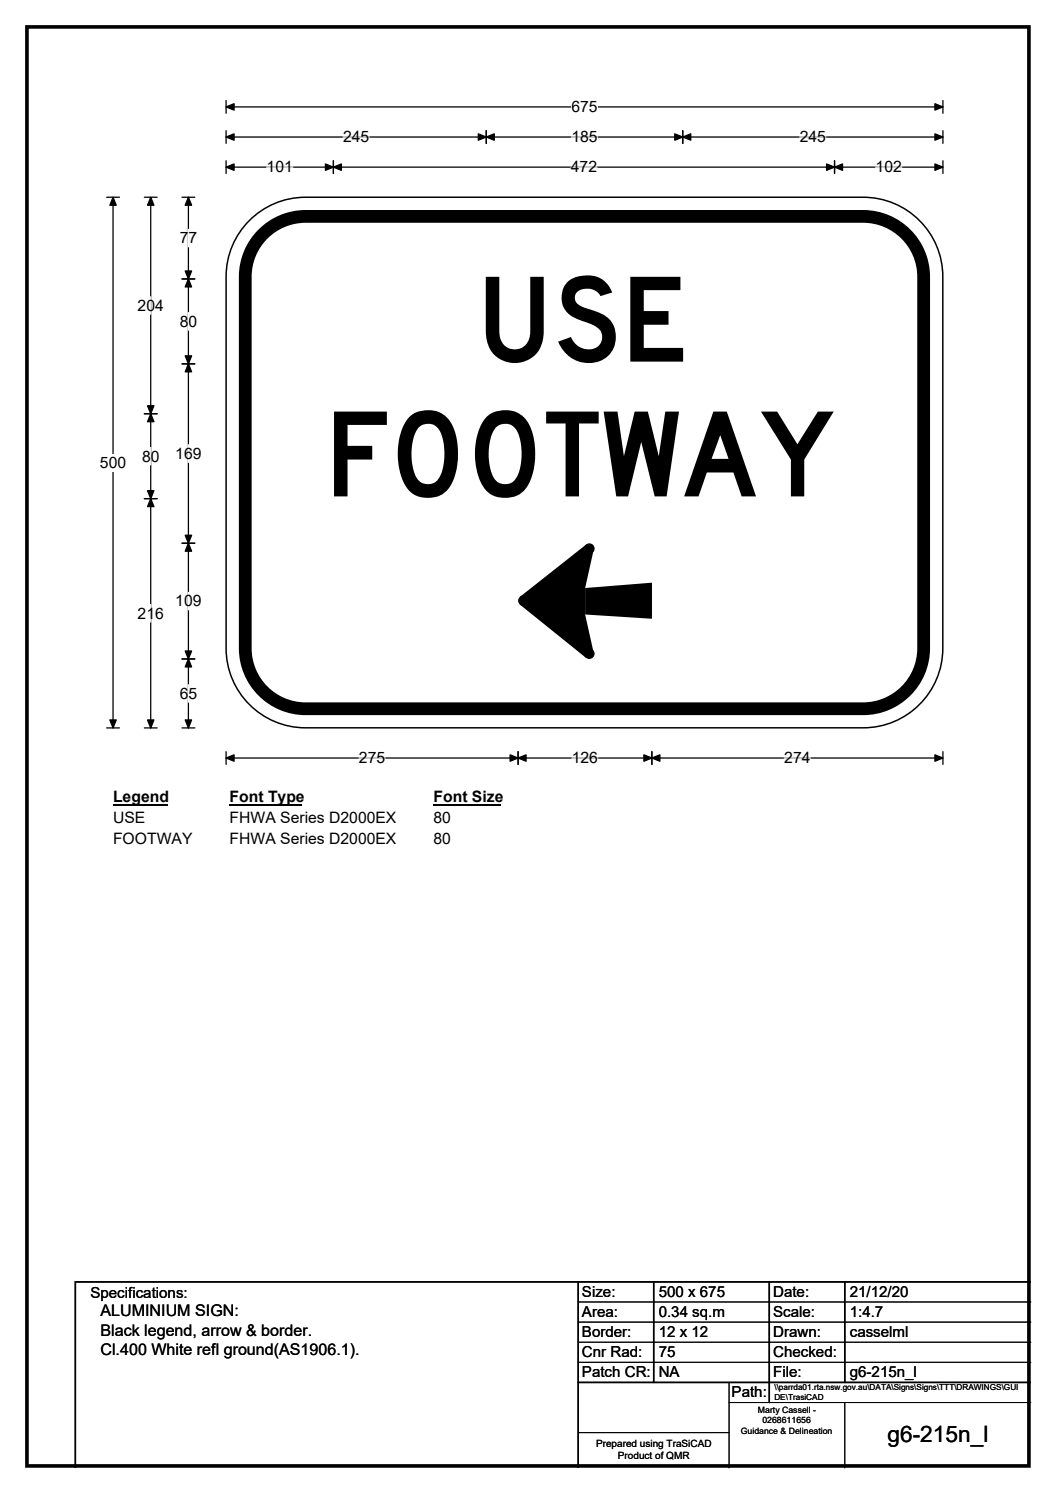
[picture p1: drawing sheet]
<svg xmlns="http://www.w3.org/2000/svg" width="210mm" height="297mm" viewBox="0 0 210 297" stroke-linecap="round" stroke-linejoin="round" font-family="sans-serif">
<path d="M5.4 5.4h199.2v286.3h-199.2z" fill="none" stroke="#000" stroke-width=".72"/>
<path d="M45 21.3h142.5M45 20v2.5M187.5 20v2.5" fill="none" stroke="#000" stroke-width=".25"/>
<path d="M45 21.3l1.5-.7v1.3zM185.9 20.6l1.6 .7-1.6 .6z" fill="#000" stroke="#000" stroke-width=".25"/>
<path d="M113.6 19.5h5.2v3.5h-5.2z" fill="#fff"/>
<g fill="none" stroke="#000" stroke-width=".25">
<path d="M21.2 39.2h2.5M22.5 39.2v105.6M45 27.3h142.5M45 26v2.5M45 32v2.5M45 33.3h142.5M66.3 32v2.5M96.7 26v2.5M135.8 26v2.5M165.9 32v2.5M187.5 26v2.5M187.5 32v2.5"/>
<path d="M21.2 144.8h2.5M45 149.5v2.6M45 150.8h142.5M103 149.5v2.6M129.6 149.5v2.6M187.5 149.5v2.6"/>
</g>
<g fill="#000" stroke="#000" stroke-width=".25">
<path d="M22.5 39.2l.6 1.6h-1.3zM45 27.3l1.5-.7v1.3zM45 33.3l1.5-.7v1.3zM66.3 33.3l1.6-.7v1.3zM64.7 32.6l1.6 .7-1.6 .6zM96.7 27.3l1.6-.7v1.3zM95.1 26.6l1.6 .7-1.6 .6zM134.2 26.6l1.6 .7-1.6 .6zM135.8 27.3l1.6-.7v1.3zM164.4 32.6l1.5 .7-1.5 .6zM165.9 33.3l1.6-.7v1.3zM185.9 26.6l1.6 .7-1.6 .6z"/>
<path d="M185.9 32.6l1.6 .7-1.6 .6zM21.8 143.2h1.3l-.6 1.6zM45 150.8l1.5-.6v1.2zM103 150.8l1.6-.6v1.2zM101.4 150.2l1.6 .6-1.6 .6zM128 150.2l1.6 .6-1.6 .6zM129.6 150.8l1.6-.6v1.2zM185.9 150.2l1.6 .6-1.6 .6z"/>
</g>
<path d="M53 33.3h5.2M68.2 27.3h5.2M113.5 33.3h5.2M113.6 27.3h5.2M159 27.3h5.2M174.1 33.3h5.2M71.4 150.8h5.2M113.7 150.8h5.2M156 150.8h5.2" fill="none" stroke="#fff" stroke-width=".25"/>
<path d="M19.9 90.3h5.2v3.5h-5.2z" fill="#fff"/>
<path d="M28.7 39.2h2.5M30 39.2v105.6M36.2 39.2h2.5M37.5 39.2v105.6M36.2 55.5h2.5M36.2 72.4h2.5M28.7 82.3h2.5M28.7 99.2h2.5M36.2 108.1h2.5M36.2 131.1h2.5M28.7 144.8h2.5M36.2 144.8h2.5" fill="none" stroke="#000" stroke-width=".25"/>
<g fill="#000" stroke="#000" stroke-width=".25">
<path d="M30 39.2l.6 1.6h-1.3zM37.5 39.2l.6 1.6h-1.3zM37.5 55.5l.6 1.6h-1.3zM36.8 53.9h1.3l-.6 1.6zM36.8 70.8h1.3l-.6 1.6zM37.5 72.4l.6 1.6h-1.3zM30 82.3l.6 1.6h-1.3zM29.3 97.6h1.3l-.6 1.6zM29.3 80.7h1.3l-.6 1.6zM30 99.2l.6 1.6h-1.3zM36.8 106.5h1.3l-.6 1.6zM37.5 108.1l.6 1.6h-1.3z"/>
<path d="M36.8 129.5h1.3l-.6 1.6zM37.5 131.1l.6 1.6h-1.3zM29.3 143.2h1.3l-.6 1.6zM36.8 143.2h1.3l-.6 1.6z"/>
</g>
<path d="M30 59v3.5M37.5 45.6v3.5M37.5 62.2v3.5M30 89v3.5M37.5 88.5v3.5M37.5 117.9v3.4M30 120.3v3.5M37.5 136.2v3.5" fill="none" stroke="#fff" stroke-width=".25"/>
<path d="M22.5 156.8h10.7v3.5h-10.7z" fill="#fff"/>
<path d="M22.5 160.1h10.7" fill="none" stroke="#000" stroke-width=".32"/>
<path d="M45.7 156.8h14.4v3.5h-14.4z" fill="#fff"/>
<path d="M45.7 160.1h14.4" fill="none" stroke="#000" stroke-width=".32"/>
<path d="M86.2 156.8h13.5v3.5h-13.5z" fill="#fff"/>
<path d="M86.2 160.1h13.5" fill="none" stroke="#000" stroke-width=".32"/>
<g fill="#fff">
<path d="M22.5 161h6.4v3.5h-6.4z"/>
<path d="M45.7 161h33v3.5h-33z"/>
<path d="M86.2 161h3.5v3.5h-3.5z"/>
<path d="M22.5 165.2h15.7v3.5h-15.7z"/>
<path d="M45.7 165.2h33v3.5h-33z"/>
<path d="M86.2 165.2h3.5v3.5h-3.5z"/>
</g>
<path d="M49.6 43.9a15.8 15.8 0 0 1 11.2-4.7h110.8a15.8 15.8 0 0 1 15.9 15.9v73.9a15.8 15.8 0 0 1-15.9 15.8h-110.8a15.8 15.8 0 0 1-15.8-15.8v-73.9a15.8 15.8 0 0 1 4.6-11.2z" fill-rule="evenodd" fill="#fff" stroke="#fff" stroke-width=".2"/>
<path d="M52.3 46.6a12 12 0 0 1 8.5-3.5h110.8a12 12 0 0 1 12.1 12v73.9a12.1 12.1 0 0 1-12.1 12h-110.8a12 12 0 0 1-12-12v-73.9a12 12 0 0 1 3.5-8.5z" fill="none" stroke="#000" stroke-width="2.5"/>
<path d="M49.6 43.9a15.8 15.8 0 0 1 11.2-4.7h110.8a15.8 15.8 0 0 1 15.9 15.9v73.9a15.8 15.8 0 0 1-15.9 15.8h-110.8a15.8 15.8 0 0 1-15.8-15.8v-73.9a15.8 15.8 0 0 1 4.6-11.2zM115 255v37M130 255v20M153 255v24M168 255v20M205 255h-190v37M115 275h90" fill="none" stroke="#000" stroke-width=".3"/>
<g fill="#000">
<path d="M116.4 117l13.2-1.1v7.2l-13.2-.8z"/>
<path d="M103.5 118.7l13.1-10.4 1.4 1.1-1.6 7.6v5.3l1.6 7.6-1.4 1-13.1-10.5z" fill-rule="evenodd"/>
<circle cx="104.1" cy="119.5" r="1.06"/>
<circle cx="117.2" cy="109.2" r="1.06"/>
<circle cx="117.2" cy="130" r="1.06"/>
</g>
<path d="M115 259h90M115 263h90M115 267h90M115 271h90M145 279h60M145 275v17M168 279v13M115 285h30" fill="none" stroke="#000" stroke-width=".2"/>
<g font-size="23.4">
<text x="94.6" y="71.9">USE</text>
<text x="64.4" y="98.8">FOOTWAY</text>
</g>
<text font-size="4.5" x="176.5" y="286.9">g6-215n_l</text>
<g font-size="3.2">
<text x="20" y="261.9">ALUMINIUM SIGN:</text>
<text x="20" y="265.7">Black legend, arrow &amp; border.</text>
<text x="20" y="269.6">Cl.400 White refl ground(AS1906.1).</text>
</g>
<g font-size="3.1">
<text x="113.6" y="22.3">675</text>
<text x="68.2" y="28.3">245</text>
<text x="113.6" y="28.3">185</text>
<text x="159" y="28.3">245</text>
<text x="53" y="34.3">101</text>
<text x="113.5" y="34.3">472</text>
<text x="174.1" y="34.3">102</text>
<text x="35.7" y="48.4">77</text>
<text x="27.4" y="61.8">204</text>
<text x="35.7" y="65">80</text>
<text x="19.9" y="93.1">500</text>
<text x="28.2" y="91.8">80</text>
<text x="34.9" y="91.3">169</text>
<text x="27.4" y="123.1">216</text>
<text x="34.9" y="120.6">109</text>
<text x="35.7" y="139">65</text>
<text x="71.4" y="151.9">275</text>
<text x="113.7" y="151.9">126</text>
<text x="156" y="151.9">274</text>
<text x="22.5" y="159.6">Legend</text>
<text x="45.7" y="159.6">Font Type</text>
<text x="86.2" y="159.6">Font Size</text>
<text x="22.5" y="163.8">USE</text>
<text x="22.5" y="168">FOOTWAY</text>
<text x="45.7" y="163.8">FHWA Series D2000EX</text>
<text x="45.7" y="168">FHWA Series D2000EX</text>
<text x="86.2" y="163.8">80</text>
<text x="86.2" y="168">80</text>
</g>
<g font-size="3">
<text x="115.7" y="258">Size:</text>
<text x="131" y="258">500 x 675</text>
<text x="153.7" y="258">Date:</text>
<text x="169" y="258">21/12/20</text>
<text x="18" y="258.2">Specifications:</text>
<text x="115.7" y="262">Area:</text>
<text x="131" y="262">0.34 sq.m</text>
<text x="153.7" y="262">Scale:</text>
<text x="169" y="262">1:4.7</text>
<text x="115.7" y="266">Border:</text>
<text x="115.7" y="270">Cnr Rad:</text>
<text x="131" y="266">12 x 12</text>
<text x="131" y="270">75</text>
<text x="153.7" y="266">Drawn:</text>
<text x="153.7" y="270">Checked:</text>
<text x="169" y="266">casselml</text>
<text x="115.7" y="274">Patch CR:</text>
<text x="131" y="274">NA</text>
<text x="153.7" y="274">File:</text>
<text x="169" y="274">g6-215n_l</text>
<text x="145.5" y="278">Path:</text>
</g>
<g font-size="2">
<text x="118.5" y="287.8">Prepared using TraSiCAD</text>
<text x="122.9" y="290.2">Product of QMR</text>
</g>
<g font-size="1.7">
<text x="150.7" y="281.1">Marty Cassell -</text>
<text x="147.3" y="285.2">Guidance &amp; Delineation</text>
<text x="151.6" y="283.1">0268611656</text>
</g>
<g font-size="1.6">
<text x="154" y="276.6">\\parrda01.rta.nsw.gov.au\DATA\Signs\Signs\TTT\DRAWINGS\GUI</text>
<text x="154" y="278.5">DE\TrasiCAD</text>
</g>
</svg>
